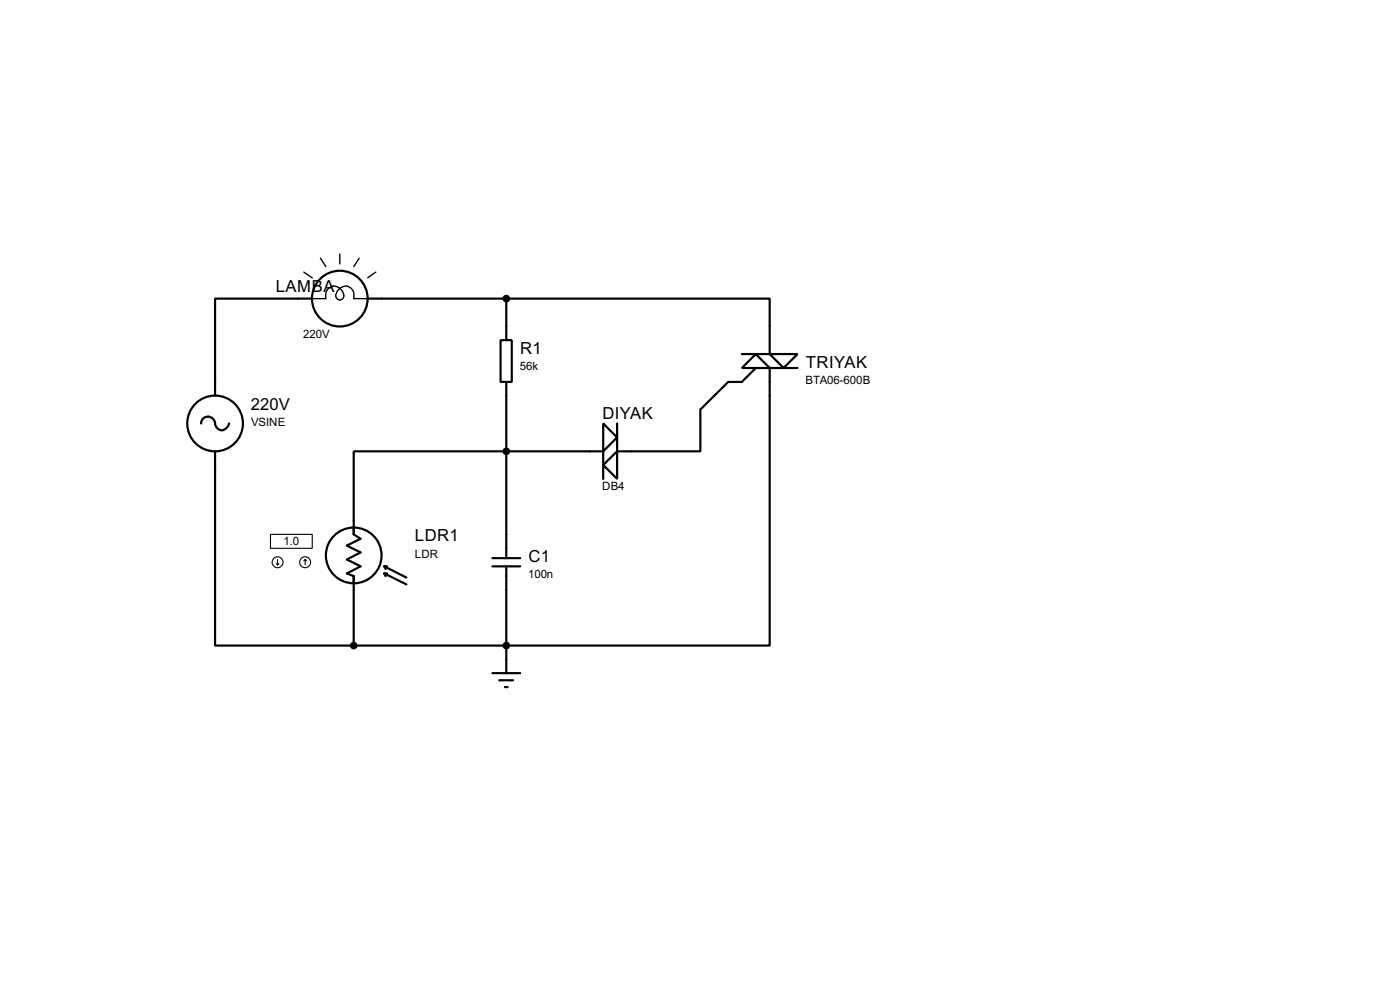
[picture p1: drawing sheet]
<svg xmlns="http://www.w3.org/2000/svg" width="256mm" height="180mm" viewBox="0 0 256 180" stroke-linecap="round" stroke-linejoin="round" font-family="sans-serif">
<g fill="none" stroke="#000" stroke-width=".4">
<path d="M57.2 54.7h-17.8v17.7M67.4 54.7h25.4M92.8 54.7h48.2v10.1h-5.1M92.8 54.7v7.6M36.9 77.5a1.32 1.32 0 0 1 1.4-1.2 1.32 1.32 0 0 1 1.2 1.5 1.27 1.27 0 0 0 1.3 .9 1.27 1.27 0 0 0 1.2-1.2M91.7 62.3h2.1v7.6h-2.1zM92.8 69.9v32.3M110.5 77.5l2.6 2.6-2.6 2.5zM135.9 67.4l2.6-2.6 2.5 2.6zM138.5 67.4l-2.6 2.5h-2.5l-5.1 5.1v7.6h-15.2v-5.1M141 64.8h5.1l-2.5 2.6zM146.1 67.4h-5.1v50.8h-76.2"/>
<path d="M39.4 82.6v35.6h25.4M110.5 85.1l2.6-2.5v5.1zM110.5 87.7v-5.1h-45.7v15.2l1.3 .8-2.5 1.3 2.5 1.2-2.5 1.3 2.5 1.3-2.5 1.3 1.2 .5v12.7M70.4 103.7h.5M70.4 105l4.1 2M70.4 105l.3 .5M70.4 105h.5M70.4 103.7l4.1 2M70.4 103.7l.3 .5M90.2 102.2h5.1M90.2 103.7h5.1M92.8 103.7v19.5"/>
<path d="M90.2 123.2h5.1M91.5 124.5h2.5M92.5 125.8h.5"/>
<circle cx="62.2" cy="54.7" r="5.1"/>
<circle cx="39.4" cy="77.5" r="5.1"/>
<circle cx="64.8" cy="101.7" r="5.1"/>
</g>
<path d="M55.7 49.8l1.5 1.1M57.2 54.7h2.5a1.69 1.69 0 0 1 1.2-2.3 1.69 1.69 0 0 1 2 1.4 .76 .76 0 0 1-.6 1.1 .76 .76 0 0 1-.7-1.1 1.72 1.72 0 0 1 1.2-1.3 1.72 1.72 0 0 1 1.8 .5l.2 1v.7h2.6M58.7 47.3l1 1.5M62.3 46.5v1.8M65.8 47.3l-1 1.5M68.9 49.8l-1.5 1.1" fill="none" stroke="#000" stroke-width=".25"/>
<g fill="#000" stroke="#000" stroke-width=".4">
<circle cx="92.7" cy="54.7" r=".5"/>
<circle cx="92.7" cy="82.6" r=".5"/>
<circle cx="64.8" cy="118.2" r=".5"/>
<circle cx="92.7" cy="118.2" r=".5"/>
</g>
<g fill="none" stroke="#000" stroke-width=".2">
<path d="M49.6 97.8h7.6v2.6h-7.6zM50.6 103.2l.3 .2M50.9 102.4v1M51.1 103.2l-.2 .2M55.9 102.4l-.2 .3M55.9 102.4l.3 .3M55.9 102.4v1"/>
<circle cx="50.8" cy="102.9" r="1"/>
<circle cx="55.9" cy="102.9" r="1"/>
</g>
<g font-size="3.4">
<text x="50.5" y="53.4">LAMBA</text>
<text x="95.3" y="64.8">R1</text>
<text x="147.6" y="67.4">TRIYAK</text>
<text x="45.9" y="75">220V</text>
<text x="110.4" y="76.7">DIYAK</text>
<text x="76" y="99.1">LDR1</text>
<text x="96.8" y="102.9">C1</text>
</g>
<g font-size="2.4">
<text x="55.6" y="61.8">220V</text>
<text x="95.2" y="67.7">56k</text>
<text x="147.6" y="70.3">BTA06-600B</text>
<text x="46" y="78">VSINE</text>
<text x="110.3" y="89.8">DB4</text>
<text x="52" y="99.8">1.0</text>
<text x="76" y="102.1">LDR</text>
<text x="96.8" y="105.9">100n</text>
</g>
</svg>
